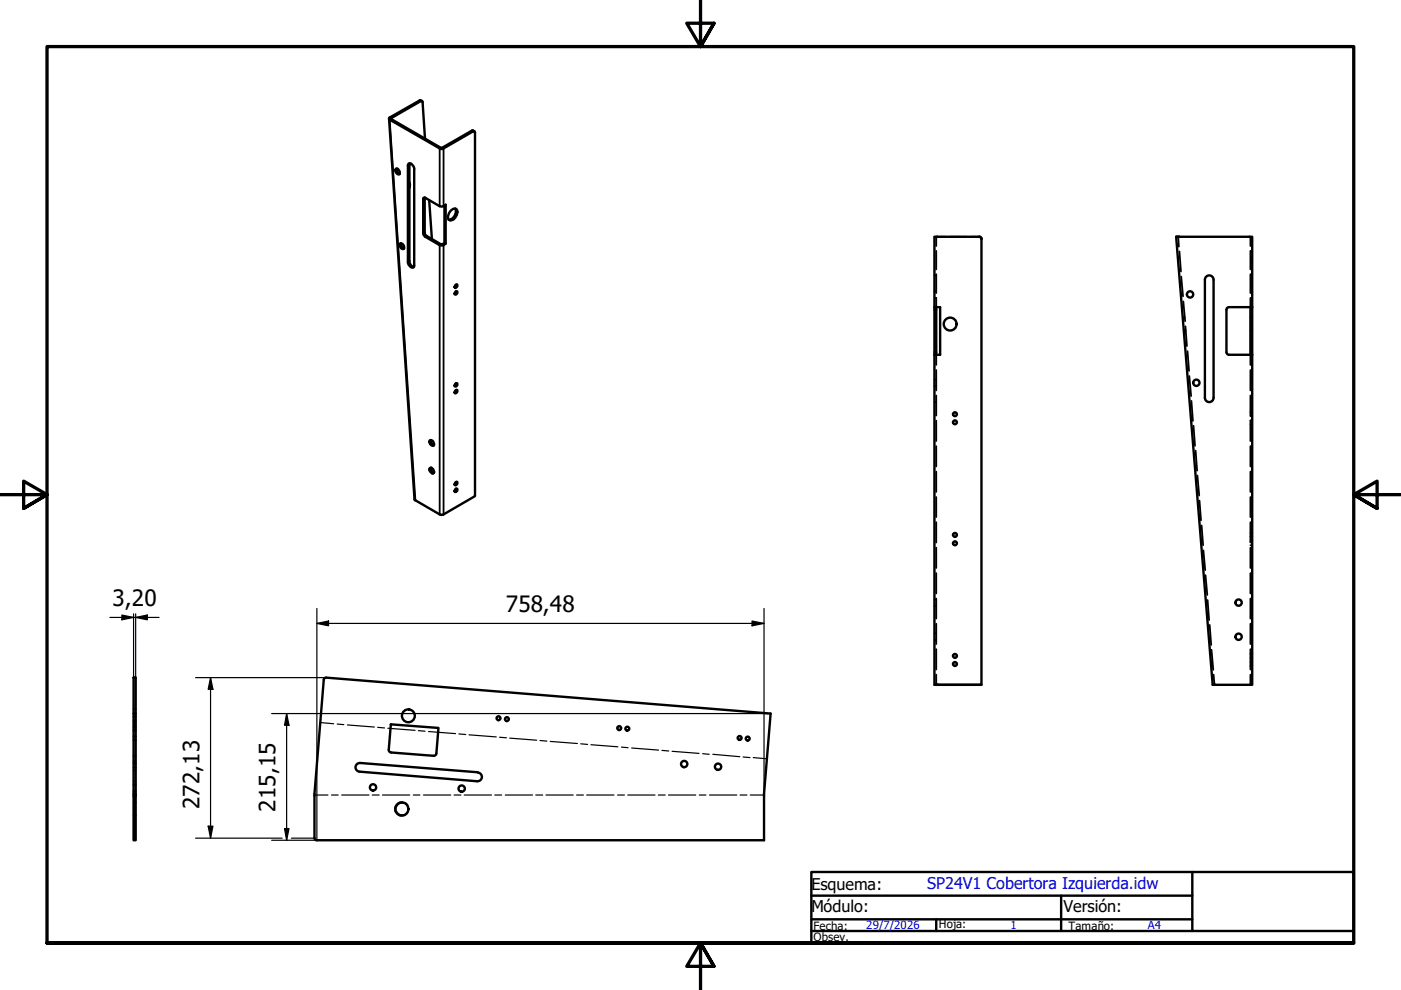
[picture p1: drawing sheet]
<svg xmlns="http://www.w3.org/2000/svg" width="297mm" height="210mm" viewBox="0 0 297 210" stroke-linecap="round" stroke-linejoin="round" font-family="sans-serif">
<!-- layer: Oculto (ISO) -->
<g fill="none" stroke="#000" stroke-width=".38">
<path d="M198.1 50.2h.2M198.1 58.4h.1M198.4 58.4h.1M198.5 50.2h.2M198.5 50.2h.1M198.5 50.2v2M198.5 53.2v3.9M198.5 58.1v4M198.6 50.2h1.9M201.4 50.2h3.5M205.8 50.2l2 .1M208 50.5l.1 .2"/>
<path d="M249.8 50.2l.1 2.1M250.1 53.3l.3 4.3M250.4 58.6l.4 4.2M265.1 50.2v2M265.1 53.2v3.9M265.1 58.1v4M198.1 63.2h.1M198.1 61.8h.1M198.4 63.2h.1v1.9M198.4 61.8h.1M198.5 75.2v2.2M198.5 78.5v4.3"/>
<path d="M250.8 67.3h.1M250.9 63.9l.4 4.2M251 70.1h.1M251 67.3h.2M251.3 70.1h.1M251.3 69.2l.4 4.2M251.8 74.5l.3 4.1M252.2 79.7l.3 4.3M265.1 63.2v1.9M265.1 75.2v2.2M265.1 78.5v4.3M265.1 70.1h.1"/>
<path d="M265.1 67.3h.1M265.4 70.1h.1M265.4 67.3h.1M198.1 81.9h.1M198.1 80.5h.1M198.1 85.3h.1M198.4 81.9h.1M198.4 80.5h.1M198.4 85.3h.1M198.5 83.9v4.2M198.5 89.2v4.3M198.5 94.6v4.3"/>
<path d="M198.5 100v4.3M252.6 85l.3 4.3M253 90.3l.4 4.2M253.5 95.5l.3 4.3M265.1 83.9v4.2M265.1 89.2v4.3M265.1 94.6v4.3M265.1 100v4.3M265.1 89.1h.1M265.1 90h.1M265.1 87.4h.1M265.1 88.2h.1"/>
<path d="M265.4 89.1h.1M265.4 90h.1M265.4 87.4h.1M265.4 88.2h.1M198.5 105.4v4.2M198.5 110.7v4.3M198.5 116.1v4.3M253.9 100.8l.4 4.3M254.3 106.1l.3 4.2M254.8 111.4l.3 4.2M255.1 116.7l.4 4.2M265.1 105.4v4.2"/>
<path d="M265.1 110.7v4.3M265.1 116.1v4.3M265.1 114.8h.1M265.1 115.6h.1M265.1 113h.1M265.1 113.8h.1M265.4 114.8h.1M265.4 115.6h.1M265.4 113h.1M265.4 113.8h.1M198.1 135.7h.1M198.1 134.3h.1"/>
<path d="M198.1 128.5h.1M198.1 127.1h.1M198.4 135.7h.1M198.4 134.3h.1M198.4 128.5h.1M198.4 127.1h.1M198.5 121.5v4.3M198.5 126.9v4.3M198.5 132.2v4.4M198.5 137.6v4.4M255.6 122l.4 4.1M256 127.2l.3 4.3"/>
<path d="M256.5 132.5l.3 4.3M256.9 137.8l.3 4.2M265.1 121.5v4.3M265.1 126.9v4.3M265.1 132.2v4.4M265.1 137.6v4.4M265.1 138.7h.1M265.1 139.5h.1M265.4 138.7h.1M265.4 139.5h.1M28.3 154.3h.1M28.3 153.6h.1"/>
<path d="M28.3 152.9h.1M28.3 152.1h.1M28.3 154.9h.1M28.3 154.1h.1M28.3 157h.1M28.3 156.2h.1M28.3 156.8h.1M28.3 156.1h.1M28.3 154.8h.1M28.3 154h.1M28.3 152.7h.1M28.3 151.9h.1"/>
<path d="M28.3 150.3h.1M28.3 153.1h.1M28.6 154.3h.2M28.6 153.6h.2M28.6 152.9h.2M28.6 152.1h.2M28.6 154.9h.2M28.6 154.1h.2M28.6 157h.2M28.6 156.2h.2M28.6 156.8h.2M28.6 156.1h.2"/>
<path d="M28.6 154.8h.2M28.6 154h.2M28.6 152.7h.2M28.6 151.9h.2M28.6 150.3h.2M28.6 153.1h.2M198.5 143v2.2M257.1 145.2h.1M257.3 143l.2 2.2h-.1M257.5 145.2h.1M257.6 145.2h.1M265.1 143v2.2"/>
<path d="M265.1 140.4h.1M265.1 141.2h.1M265.4 140.4h.1M265.4 141.2h.1M28.3 160.2h.1M28.3 163.3h.1M28.3 161.9h.1M28.3 162.7h.1M28.3 161.3h.1M28.3 167.7h.1M28.3 166.3h.1M28.3 167.9h.1"/>
<path d="M28.3 166.5h.1M28.3 165.6h.1M28.3 161.8h.1M28.3 172.9h.1M28.3 170.2h.1M28.6 160.2h.2M28.6 163.3h.2M28.6 161.9h.2M28.6 162.7h.2M28.6 161.3h.2M28.6 167.7h.2M28.6 166.3h.2"/>
<path d="M28.6 167.9h.2M28.6 166.5h.2M28.6 165.6h.2M28.6 161.8h.2M28.6 172.9h.2M28.6 170.2h.2M85.2 170.2l.8 .1 .4 .6M86.4 172.2l-.4 .5-.8 .2"/>
</g>
<!-- layer: Visible (ISO) -->
<g fill="none" stroke="#000" stroke-width=".51">
<path d="M82.5 25.2l5.4 80.8 5.7 3.2 .4-.1 6.7-3.9v-77.2l-.2-.2-6.5 3.7-.5 .1-10.9-6.2M82.6 24.9l-.1 .2 .1 .3M82.6 24.9l.3 .2M82.9 25.2l10.6 6.1h.2l6.4-3.6 .5 .1M82.9 25.1l6.3-3.7h.3l.6 8M82.9 25.1v.1M82.9 25.2l-.3 .2M83.9 35.8a.72 .72 0 0 1 .7 .2 .72 .72 0 0 1 .2 .8 .59 .59 0 0 1-.7 0 .59 .59 0 0 1-.3-.6zM84.1 35.7a.96 .96 0 0 0 .7 1.2M86.6 34.7a1.04 1.04 0 0 1 1.2 1.1v20.5a.54 .54 0 0 1-.5 .5 .54 .54 0 0 1-.6-.6l-.2-.5v-20.7zM86.8 38.7l.1 .5-.1 .6M86.9 34.6l-.1 20.7a1.37 1.37 0 0 0 1 1.3"/>
<path d="M89.5 21.4l-.5-.2-6.4 3.7M84.8 51.7a.73 .73 0 0 1 .8 .3 .73 .73 0 0 1-.1 .8 .85 .85 0 0 1-.7-1.1zM85 51.6a.94 .94 0 0 0 .7 1.1M90 41.9v7.6l.3 .4 3.2 1.9 .7-.3M91 42.5l.6 8.1M94.2 43.6v7.9l.3 .2v-8.3l-.5 .3h-.8l-3-1.8h-.4v7.9l.2 .3 3.2 1.9h.8l.5-.3M95.5 44.7a.81 .81 0 0 1 1.4-.2 1.71 1.71 0 0 1-1.5 2.2 1.25 1.25 0 0 1 .1-2zM96.5 44.2a1.74 1.74 0 0 1-1.4 2.4M207.6 50.2l.3 .1 .2 .4M249.4 50.2l7.7 95h8.4v-70M249.4 50.2h.6M250 50.2h15.5v14.9"/>
<path d="M255.5 59.3a.92 .92 0 0 1 .9-.9 .92 .92 0 0 1 .9 .9M255.5 59.3v25M257.3 59.3v25M96.5 60.5l.3-.2a.37 .37 0 0 1 .1 .5 .37 .37 0 0 1-.5 .1zM96.6 61.8h.1a.36 .36 0 0 1 .2 .5 .36 .36 0 0 1-.5 .1zM96.7 61.8l-.3 .5M96.7 60.4l-.3 .5M198.1 65.1h1.2v10.1h-1.2M198.1 65.1v-14.9l9.8 .1 .2 .2v94.7h-9.4M198.1 75.2v70h.6M198.1 65.1v10.1M198.5 65.1v10.1"/>
<path d="M260 74.7l.3 .4 .3 .1M260.6 65.1l-.5 .3-.1 .3v8.9M260.6 75.2h4.9M260.6 65.1h4.9M265.1 65.1v10.1M265.5 65.1v10.1M91.1 99.3a.59 .59 0 0 1 .6 0 .59 .59 0 0 1 .3 .6 .37 .37 0 0 1-.2 .5 .37 .37 0 0 1-.5-.3zM91.2 93.3a.79 .79 0 0 1 .7 1.2 .79 .79 0 0 1-.7-1.2zM91.4 99.2a.94 .94 0 0 0 .6 1M91.4 93.3a.94 .94 0 0 0 .6 1.1M96.5 82.8l.3-.2a.37 .37 0 0 1 .1 .6 .37 .37 0 0 1-.5 .1zM96.6 81.3h.1a.36 .36 0 0 1 .2 .5 .36 .36 0 0 1-.5 .1z"/>
<path d="M96.7 82.7l-.3 .5M96.7 81.3l-.3 .5M255.5 84.3a.92 .92 0 0 0 .9 1 .92 .92 0 0 0 .9-1M96.5 102.3l.3-.2a.37 .37 0 0 1 .1 .6 .37 .37 0 0 1-.5 .1zM96.6 103.7l.1-.1a.36 .36 0 0 1 .2 .5 .36 .36 0 0 1-.5 .1zM96.7 103.6l-.3 .5M96.7 102.2l-.3 .5M28.3 151.3v17M28.8 151.3v-7.6h-.5v7.6h.5v17M82.9 159.5h-.2l-.3-.5 .5-5.4 10.1 .7-.5 5.4-.3 .5-9.3-.7M198.1 145.2h.6M198.5 145.2h.2"/>
<path d="M198.7 145.2h9.4M28.3 168.8v9.4h.5v-9.4M28.8 168.3h-.5v.5h.5M28.8 168.3v.5M66.7 177.7l.2 .4 .3 .1h94.8v-9.9l1.4-17-94.5-7.6-.3 .4-1.9 24.2v9.4M76.2 163.6a.92 .92 0 0 1-.8-1 .92 .92 0 0 1 1-.8l24.9 1.9M76.3 163.6l24.9 2M85.2 170.2a1.37 1.37 0 0 0-1.4 1.3 1.37 1.37 0 0 0 1.4 1.4M101.3 163.8a.92 .92 0 0 1 .9 1 .92 .92 0 0 1-1 .8"/>
<circle cx="201.5" cy="68.7" r="1.37"/>
<circle cx="252.3" cy="62.4" r=".67"/>
<circle cx="202.5" cy="89.5" r=".41"/>
<circle cx="202.5" cy="87.8" r=".41"/>
<circle cx="253.7" cy="81.2" r=".67"/>
<circle cx="202.5" cy="113.4" r=".41"/>
<circle cx="202.5" cy="115.2" r=".41"/>
<circle cx="202.5" cy="139.1" r=".41"/>
<circle cx="262.6" cy="135" r=".67"/>
<circle cx="262.6" cy="127.8" r=".67"/>
<circle cx="86.6" cy="151.8" r="1.37"/>
<circle cx="105.7" cy="152.3" r=".41"/>
<circle cx="107.5" cy="152.5" r=".41"/>
<circle cx="131.3" cy="154.4" r=".41"/>
<circle cx="133" cy="154.5" r=".41"/>
<circle cx="156.8" cy="156.5" r=".41"/>
<circle cx="158.5" cy="156.6" r=".41"/>
<circle cx="202.5" cy="140.8" r=".41"/>
<circle cx="79.1" cy="166.9" r=".67"/>
<circle cx="85.2" cy="171.5" r="1.39"/>
<circle cx="97.9" cy="167.2" r=".67"/>
<circle cx="145.1" cy="162" r=".67"/>
<circle cx="152.2" cy="162.6" r=".67"/>
</g>
<!-- layer: Oculto (ISO) -->
<g fill="#000">
<circle cx="198.7" cy="50.2" r=".19"/>
<circle cx="85.2" cy="170.2" r=".19"/>
<circle cx="85.2" cy="172.9" r=".19"/>
</g>
<!-- layer: Visible (ISO) -->
<g fill="#000">
<circle cx="28.3" cy="143.7" r=".25"/>
<circle cx="198.7" cy="145.2" r=".25"/>
</g>
<!-- layer: Visible fina (ISO) -->
<g fill="none" stroke="#000" stroke-width=".38">
<path d="M82.6 25.4l5.5 80.7M82.9 25.1v.1M86.8 35l-.3 .1M89 21.3l.2 .1M93.5 31.3l-.3 .2v12.2M93.7 31.3l.3 .2v12.2M100 27.7l.3 .1M86.8 55.3l-.3 .2M90 49.4l-.3 .1M90 42l-.3 .1M90.4 50l-.2 .2M93.2 52v57.1"/>
<path d="M94 52v57.1"/>
</g>
<!-- layer: Eje de pliegue (ISO) -->
<g fill="none" stroke="#000" stroke-width=".25">
<path d="M67.9 153.2l2.8 .3M71.5 153.5l1.4 .1M73.7 153.7l5.7 .4M80.1 154.2l1.4 .1M82.2 154.4l5.8 .4M88.7 154.9l1.4 .1M90.9 155.1l5.7 .4M97.3 155.6l1.4 .1M99.4 155.8l5.8 .4M105.9 156.3l1.5 .1M108.1 156.5l5.7 .4M114.5 157l1.5 .1"/>
<path d="M116.6 157.2l5.8 .4M123.1 157.7l1.5 .1M125.3 157.9l5.7 .4M131.8 158.4l1.4 .1M133.9 158.6l5.7 .4M140.3 159.1l1.5 .1M142.5 159.3l5.7 .4M149 159.8l1.4 .1M151.1 159.9l5.7 .5M66.7 168.6h2.8M70.3 168.6h1.4M72.5 168.6h5.7"/>
<path d="M78.9 168.6h1.5M81.1 168.6h5.8M87.6 168.6h1.4M89.8 168.6h5.8M96.3 168.6h1.4M98.4 168.6h5.8M104.9 168.6h1.5M107.1 168.6h5.8M113.6 168.6h1.5M115.8 168.6h5.7M122.2 168.6h1.5M124.4 168.6h5.8"/>
<path d="M130.9 168.6h1.5M133.1 168.6h5.8M139.6 168.6h1.4M141.7 168.6h5.8M148.3 168.6h1.4M150.4 168.6h5.8M156.9 168.6h1.5M157.5 160.5l1.5 .1M159.1 168.6h2.9M159.7 160.6l2.9 .3"/>
</g>
<!-- layer: Borde (ISO) -->
<path d="M148.5 -.1v10l-2.9-5h5.8l-2.9 5 2.9-5M0 104.9h10l-5-2.9v5.8l5-2.9-5 2.9M297 104.9h-10l5-2.9v5.8l-5-2.9 5 2.9M10 199.9v-190h277v190h-277h277M151.4 204.9l-2.9-5 2.9 5h-5.8l2.9-5v10" fill="none" stroke="#000" stroke-width=".7"/>
<path d="M172 184.9h115v15h-115zM172 197.4h80.8M172 194.9h80.8M172 189.9h80.8M198.5 194.9v2.5M225 189.9v7.5M252.8 184.9v12.5h34.2" fill="none" stroke="#000" stroke-width=".51"/>
<!-- layer: Cota (ISO) -->
<g fill="none" stroke="#000" stroke-width=".25">
<path d="M23.3 130.9h10.4M25.8 130.4l2.5 .5-2.5 .5zM28.3 130.1v13.6M28.8 130.9l2.4-.5v1zM28.8 130.1v13.6M67.2 132.2l2.5-.5v1zM67.2 132.2h94.8M67.2 129v49.2M159.4 131.7l2.6 .5-2.6 .5zM162 129v39.8M41.5 143.7h27.7M44.6 143.7l.5 2.4h-1z"/>
<path d="M44.6 143.7v34M57.6 151.3h105.8M60.8 151.3l.5 2.5h-1zM60.8 151.3v26.9M41.5 177.7h18.3M44.1 175.2h1l-.5 2.5zM57.6 178.2h104.4M60.3 175.7h1l-.5 2.5zM61.8 177.7h4.9"/>
</g>
<g fill="#000">
<path d="M25.8 130.4l2.5 .5-2.5 .5z" fill-rule="evenodd"/>
<path d="M28.8 130.9l2.4-.5v1z" fill-rule="evenodd"/>
<path d="M67.2 132.2l2.5-.5v1z" fill-rule="evenodd"/>
<path d="M159.4 131.7l2.6 .5-2.6 .5z" fill-rule="evenodd"/>
<path d="M44.6 143.7l.5 2.4h-1z" fill-rule="evenodd"/>
<path d="M60.8 151.3l.5 2.5h-1z" fill-rule="evenodd"/>
<path d="M44.1 175.2h1l-.5 2.5z" fill-rule="evenodd"/>
<path d="M60.3 175.7h1l-.5 2.5z" fill-rule="evenodd"/>
</g>
<g font-size="4.8">
<text x="23.9" y="128.5">3,20</text>
<text x="107.3" y="129.8">758,48</text>
<text x="42.3" y="171.5" transform="rotate(-90 42.3 171.5)">272,13</text>
<text x="58.4" y="172.1" transform="rotate(-90 58.4 172.1)">215,15</text>
</g>
<g font-size="3.4">
<text x="172" y="188.7">Esquema:</text>
<text x="172" y="193.5">Módulo:</text>
<text x="225.5" y="193.5">Versión:</text>
</g>
<text font-size="3.4" fill="#00f" x="196.6" y="188.5">SP24V1 Cobertora Izquierda.idw</text>
<g font-size="2.4">
<text x="172.5" y="197.2">Fecha:</text>
<text x="199.1" y="196.8">Hoja:</text>
<text x="226.6" y="197.1">Tamaño:</text>
<text x="172.5" y="199.6">Obsev.</text>
</g>
<g font-size="2.4" fill="#00f">
<text x="183.6" y="197">29/7/2026</text>
<text x="214.2" y="196.9">1</text>
<text x="243.4" y="197">A4</text>
</g>
</svg>
